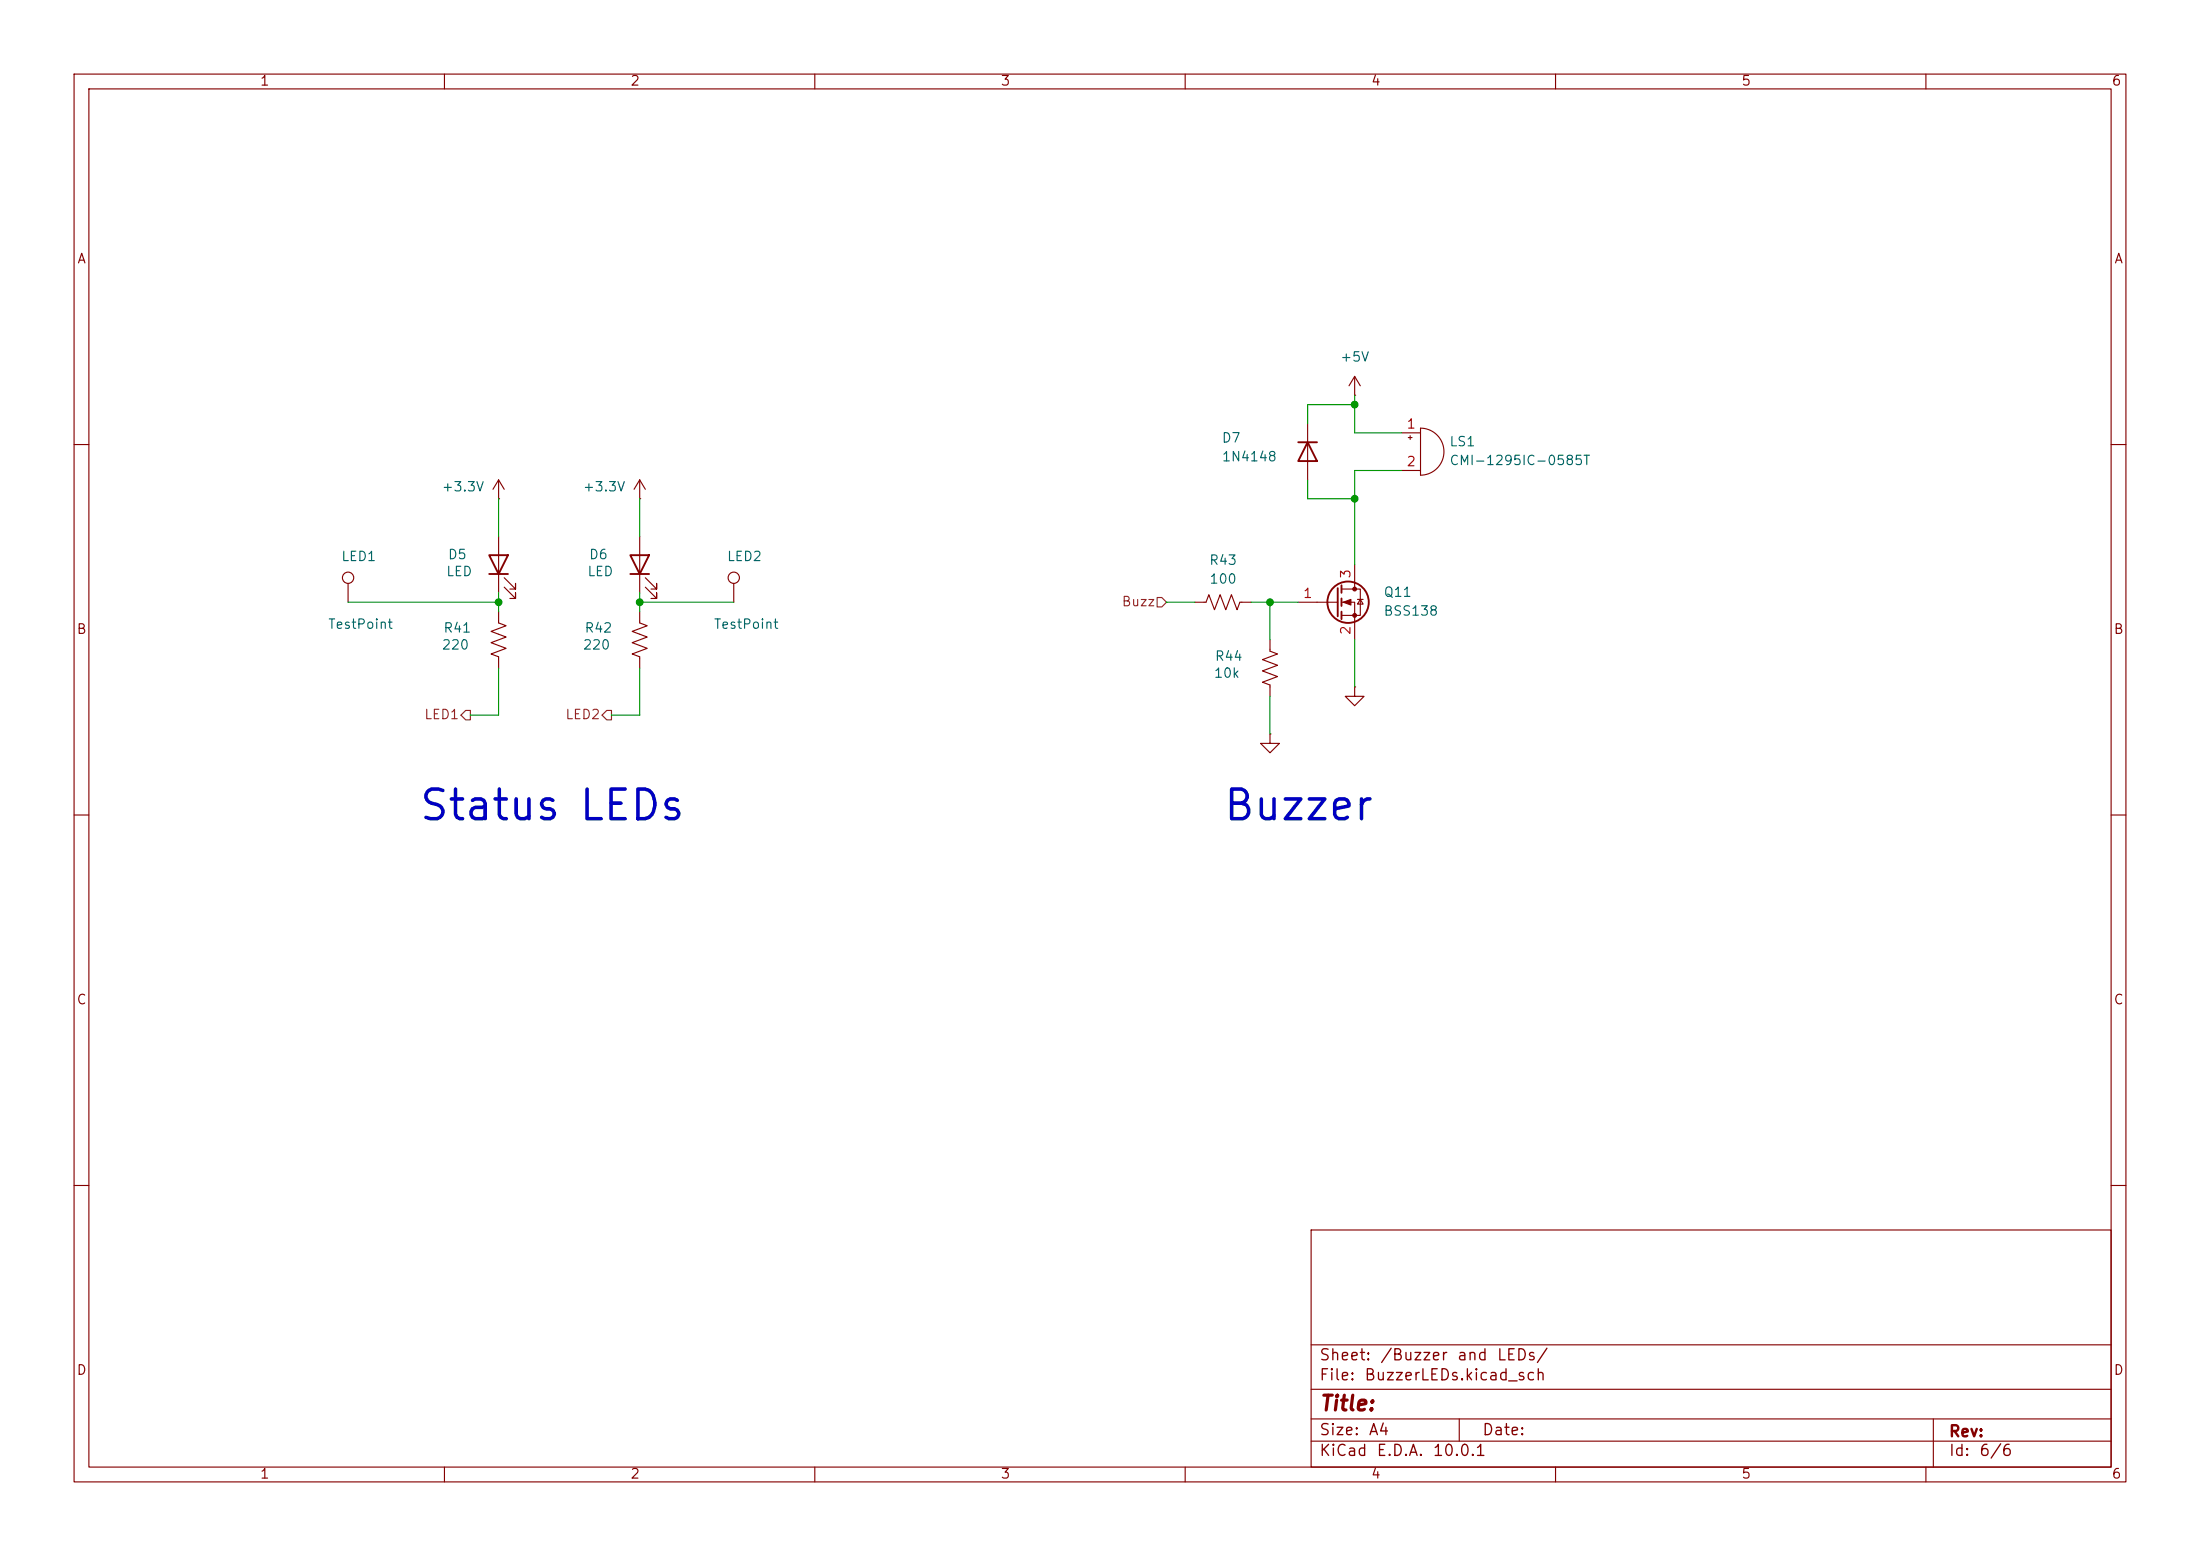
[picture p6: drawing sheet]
<svg xmlns="http://www.w3.org/2000/svg" width="297mm" height="210mm" viewBox="0 0 297 210" stroke-linecap="round" stroke-linejoin="round" font-family="sans-serif">
<g fill="none" stroke="#840000" stroke-width=".15">
<path d="M10 10h277v190h-277zM12 12h273v186h-273zM60 10v2M110 10v2M160 10v2M210 10v2M260 10v2M176.5 57.2v7.6M182.9 53.3h.1M182.9 50.8l-.8 1.3M182.9 50.8l.7 1.3M182.9 50.8v2.5"/>
<path d="M189.2 58.4h2.6M190.1 59.1h.5M190.4 58.8v.5M191.8 57.8a3.2 3.2 0 0 1 3.1 3.2 3.2 3.2 0 0 1-3.1 3.1zM10 60h2M47 78.7v2.6M67.3 67.3h.1M67.3 64.8v2.5M67.3 72.4v7.6M67.3 64.8l.8 1.2M67.3 64.8l-.8 1.2M68.1 79.2l1.5 1.6v-.8v.8h-.8"/>
<path d="M68.1 78l1.5 1.5v-.8v.8h-.8M86.4 67.3h.1M86.4 64.8v2.5M86.4 72.4v7.6M86.4 64.8l.7 1.2M86.4 64.8l-.8 1.2M87.1 79.2l1.5 1.6v-.8v.8h-.7M87.1 78l1.5 1.5v-.8v.8h-.7M99.1 78.7v2.6M181.1 79.5h2.5v3.6h-2.5M182.9 76.2v3.3M189.2 63.5h2.6"/>
<path d="M285 60h2M67.3 82.6v1.5l1 .4-2 .7 2 .8-2 .7 2 .8-2 .8 1 .3v1.6M86.4 82.6v1.5l1 .4-2.1 .7 2.1 .8-2.1 .7 2.1 .8-2.1 .8 1.1 .3v1.6M161.3 81.3h1.5l.4-1 .8 2 .7-2 .8 2 .7-2 .8 2 .4-1h1.5M171.4 99.1v1.2h1.3l-1.3 1.3-1.2-1.3h1.2M171.4 99.1h.1M171.4 86.4v1.5l1.1 .4-2.1 .7 2.1 .8-2.1 .8 2.1 .7-2.1 .8 1 .4v1.5M175.3 81.3h5.3M181.1 81.3h1.8v5.1M182.9 92.7v1.3h1.2l-1.2 1.3-1.3-1.3h1.3M182.9 92.7h.1M183.3 80.9h.7"/>
<path d="M183.6 80.9l.4 .6h-.7zM10 110h2M285 110h2M10 160h2M177 166h108v32h-108zM285 160h2M60 198v2M110 198v2M160 198v2M177 194.5h108M177 191.5h108M177 187.5h108"/>
<path d="M177 181.5h108M197 191.5v3M210 198v2M260 198v2M261 191.5v6.5"/>
<circle cx="47" cy="78" r=".76"/>
<circle cx="99.1" cy="78" r=".76"/>
</g>
<g fill="none" stroke="#840000" stroke-width=".25">
<path d="M175.3 59.7h2.5M176.5 59.7l1.3 2.5h-2.5zM66 74.9h2.6l-1.3 2.6zM66 77.5h2.6M85.1 74.9h2.5l-1.2 2.6zM85.1 77.5h2.5M180.6 79.4v3.8M181.1 79v1M181.1 80.8v1M181.1 82.6v1"/>
<circle cx="182" cy="81.3" r="2.79"/>
</g>
<g fill="#840000" stroke="#840000" stroke-width=".15">
<path d="M181.4 81.3l1-.4v.8z"/>
<circle cx="182.9" cy="79.5" r=".25"/>
<circle cx="182.9" cy="83.1" r=".25"/>
</g>
<path d="M62.2 96.5l.7-.6h.6v1.3h-.6zM81.3 96.5l.6-.6h.6v1.3h-.6zM156.2 80.6h.6l.7 .7-.7 .6h-.6z" fill="none" stroke="#725600" stroke-width=".15"/>
<g fill="none" stroke="#009600" stroke-width=".15">
<path d="M182.9 53.3v5.1h6.3M182.9 54.6h-6.4v2.6M67.3 67.3v5.1M86.4 67.3v5.1M176.5 64.8v2.5h6.4M189.2 63.5h-6.3v12.7M47 81.3h20.3M67.3 80v2.6M67.3 90.2v6.3h-3.8M86.4 81.3h12.7M86.4 90.2v6.3h-3.9M86.4 80v2.6"/>
<path d="M157.5 81.3h3.8M168.9 81.3h6.4M171.4 81.3v5.1M171.4 94v5.1M182.9 86.4v6.3"/>
</g>
<g fill="#009600" stroke="#009600" stroke-width=".14">
<circle cx="182.9" cy="54.6" r=".46"/>
<circle cx="171.4" cy="81.3" r=".46"/>
<circle cx="182.9" cy="67.3" r=".46"/>
<circle cx="86.4" cy="81.3" r=".46"/>
<circle cx="67.3" cy="81.3" r=".46"/>
</g>
<g font-size="4" fill="#0000c2">
<text x="56.3" y="111.7">Status LEDs</text>
<text x="164.9" y="111.7">Buzzer</text>
</g>
<text font-size="2" fill="#840000" x="178" y="190.9">Title:</text>
<g font-size="1.5" fill="#840000">
<text x="178" y="184">Sheet:</text>
<text x="186.2" y="184">/Buzzer</text>
<text x="196.6" y="184">and</text>
<text x="202" y="184">LEDs/</text>
<text x="178" y="186.7">File:</text>
<text x="184.1" y="186.7">BuzzerLEDs.kicad_sch</text>
<text x="178" y="196.9">KiCad</text>
<text x="178" y="194.1">Size:</text>
<text x="184.7" y="194.1">A4</text>
<text x="185.7" y="196.9">E.D.A.</text>
<text x="193.3" y="196.9">10.0.1</text>
<text x="200" y="194.1">Date:</text>
<text x="263" y="194.3">Rev:</text>
<text x="263" y="196.9">Id:</text>
<text x="267.1" y="196.9">6/6</text>
</g>
<g font-size="1.3" fill="#840000">
<text x="35" y="11.9">1</text>
<text x="85" y="11.9">2</text>
<text x="135" y="11.9">3</text>
<text x="185" y="11.9">4</text>
<text x="235" y="11.9">5</text>
<text x="285" y="11.9">6</text>
<text x="10.3" y="35.9">A</text>
<text x="285.3" y="35.9">A</text>
<text x="10.3" y="85.9">B</text>
<text x="285.3" y="85.9">B</text>
<text x="10.3" y="135.9">C</text>
<text x="285.3" y="135.9">C</text>
<text x="10.3" y="185.9">D</text>
<text x="285.3" y="185.9">D</text>
<text x="35" y="199.9">1</text>
<text x="85" y="199.9">2</text>
<text x="135" y="199.9">3</text>
<text x="185" y="199.9">4</text>
<text x="235" y="199.9">5</text>
<text x="285" y="199.9">6</text>
</g>
<g font-size="1.3" fill="#006464">
<text x="180.8" y="49.1">+5V</text>
<text x="164.9" y="60">D7</text>
<text x="164.9" y="62.6">1N4148</text>
<text x="195.6" y="60.6">LS1</text>
<text x="195.6" y="63.1">CMI-1295IC-0585T</text>
<text x="59.5" y="66.6">+3.3V</text>
<text x="78.6" y="66.6">+3.3V</text>
<text x="46" y="76">LED1</text>
<text x="60.4" y="75.8">D5</text>
<text x="79.4" y="75.8">D6</text>
<text x="98.1" y="76">LED2</text>
<text x="163.2" y="76.6">R43</text>
<text x="60.2" y="78.1">LED</text>
<text x="79.2" y="78.1">LED</text>
<text x="163.2" y="79.1">100</text>
<text x="186.7" y="80.9">Q11</text>
<text x="186.7" y="83.4">BSS138</text>
<text x="44.2" y="85.2">TestPoint</text>
<text x="59.6" y="88">220</text>
<text x="59.8" y="85.7">R41</text>
<text x="78.6" y="88">220</text>
<text x="78.8" y="85.7">R42</text>
<text x="96.3" y="85.2">TestPoint</text>
<text x="163.9" y="89.5">R44</text>
<text x="163.8" y="91.8">10k</text>
</g>
<g font-size="1.3" fill="#a90000">
<text x="189.8" y="58.2">1</text>
<text x="189.8" y="63.2">2</text>
<text x="175.8" y="81">1</text>
<text x="182.6" y="78.2" transform="rotate(-90 182.6 78.2)">3</text>
<text x="182.6" y="85.8" transform="rotate(-90 182.6 85.8)">2</text>
</g>
<g font-size="1.3" fill="#725600">
<text x="151.3" y="82.1">Buzz</text>
<text x="57.2" y="97.4">LED1</text>
<text x="76.2" y="97.4">LED2</text>
</g>
</svg>
